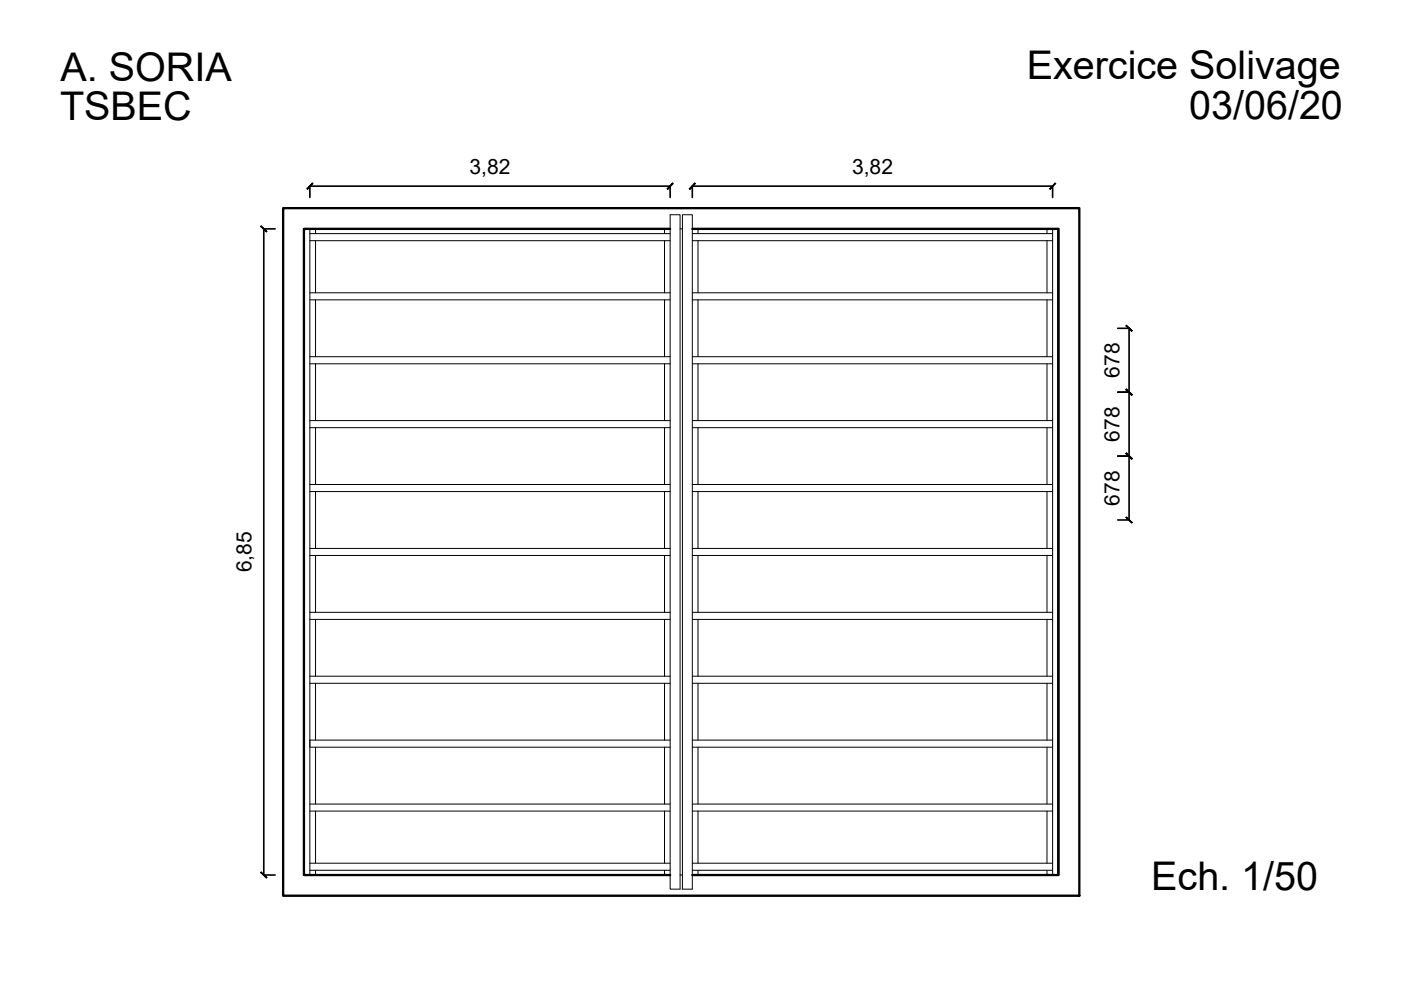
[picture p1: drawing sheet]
<svg xmlns="http://www.w3.org/2000/svg" width="297mm" height="210mm" viewBox="0 0 297 210" stroke-linecap="round" stroke-linejoin="round" font-family="sans-serif">
<!-- layer: 0 -->
<path d="M60 44.1h168.8v145.8h-168.8zM142.1 48.5h-77.7v137h77.7M146.8 48.5h77.6v137h-77.6" fill="none" stroke="#000" stroke-width=".5"/>
<g fill="none" stroke="#000" stroke-width=".21">
<path d="M65.7 48.5v137M65.7 49.5h76.4M65.7 51h76.4M66.9 48.5v1M66.9 51v11.1M140.9 48.5v1M140.9 51v11.1M142.1 45.5h2.1v143h-2.1zM144.2 48.5h.5M144.7 45.5h2.1v143h-2.1zM146.8 49.5h76.4M146.8 51h76.4"/>
<path d="M148 48.5v1M148 51v11.1M222 48.5v1M222 51v11.1M223.2 48.5v137M224.2 48.5v137M65.7 77.1h76.4M65.7 75.6h76.4M65.7 62.1h76.4M65.7 63.6h76.4M66.9 63.6v12M66.9 77.1v12.1"/>
<path d="M140.9 63.6v12M140.9 77.1v12.1M146.8 77.1h76.4M146.8 75.6h76.4M146.8 62.1h76.4M146.8 63.6h76.4M148 63.6v12M148 77.1v12.1M222 63.6v12M222 77.1v12.1M65.7 90.7h76.4M65.7 89.2h76.4"/>
<path d="M66.9 90.7v12M140.9 90.7v12M146.8 90.7h76.4M146.8 89.2h76.4M148 90.7v12M222 90.7v12M65.7 117.8h76.4M65.7 116.3h76.4M65.7 102.7h76.4M65.7 104.2h76.4M66.9 104.2v12.1M66.9 117.8v12"/>
<path d="M140.9 104.2v12.1M140.9 117.8v12M146.8 117.8h76.4M146.8 116.3h76.4M146.8 102.7h76.4M146.8 104.2h76.4M148 104.2v12.1M148 117.8v12M222 104.2v12.1M222 117.8v12M65.7 131.3h76.4M65.7 129.8h76.4"/>
<path d="M66.9 131.3v12.1M140.9 131.3v12.1M146.8 131.3h76.4M146.8 129.8h76.4M148 131.3v12.1M222 131.3v12.1M65.7 143.4h76.4M65.7 144.9h76.4M66.9 144.9v12M66.9 158.4v12.1M140.9 144.9v12M140.9 158.4v12.1"/>
<path d="M142.1 156.9h-76.4v1.5h76.4M146.8 143.4h76.4M146.8 144.9h76.4M146.8 156.9h76.4M146.8 158.4h76.4M148 144.9v12M148 158.4v12.1M222 144.9v12M222 158.4v12.1M65.7 172h76.4M65.7 170.5h76.4M66.9 172v11"/>
<path d="M140.9 172v11M146.8 172h76.4M146.8 170.5h76.4M148 172v11M222 172v11M65.7 184.5h76.4M65.7 183h76.4M66.9 184.5v1M140.9 184.5v1M144.2 185.5h.5M146.8 184.5h76.4M146.8 183h76.4"/>
<path d="M148 184.5v1M222 184.5v1"/>
</g>
<path d="M65.7 39.4v2.5M65.7 39.5h76.4M142.1 39.4v2.5M146.8 39.5h76.4M146.8 39.4v2.5M223.2 39.4v2.5M58.3 48.5h-2.4v137h2.4M237 69.6h2.4M239.4 69.6v40.6M237 83.2h2.4M237 96.7h2.4M237 110.2h2.4" fill="none" stroke="#000" stroke-width=".35"/>
<g fill="#000" stroke="#000" stroke-width=".21">
<path d="M66.2 38.8l-1 1.3 1.2-1.2zM66.2 38.8l-1 1.3-.2-.1z"/>
<path d="M147.3 38.8l-1 1.3 1.2-1.2zM147.3 38.8l-1 1.3-.2-.1z"/>
<path d="M55.3 48l1.2 1.2 .1-.1zM55.4 47.9l1.2 1.2-1.3-1.1z"/>
<path d="M141.4 40l.2 .1 1-1.3zM142.6 38.8l.2 .1-1.2 1.2z"/>
<path d="M223.7 38.8l-1.2 1.2 .1 .1zM223.7 38.8l.1 .1-1.2 1.2z"/>
<path d="M238.7 69.1l1.2 1.2 .2-.2zM238.7 69.1l.1-.2 1.3 1.2z"/>
<path d="M238.7 82.6l1.4 1.1-1.3-1.2zM238.7 82.6l1.4 1.1-.2 .1z"/>
<path d="M238.7 96.2l1.4 1-1.3-1.2zM238.7 96.2l1.4 1-.2 .2z"/>
<path d="M238.7 82.6l1.2 1.2 .2-.1zM238.7 82.6l.1-.1 1.3 1.2z"/>
<path d="M238.7 96.2l1.2 1.2 .2-.2zM238.7 96.2l.1-.2 1.3 1.2z"/>
<path d="M238.8 109.6l-.1 .1 1.4 1.1zM238.7 109.7l1.4 1.1-.2 .1z"/>
<path d="M55.4 184.9l-.1 .1 1.3 1.1zM55.3 185l1.3 1.1-.1 .1z"/>
</g>
<g font-size="8.4">
<text x="12.8" y="17.1">A. SORIA</text>
<text x="217.7" y="16.8">Exercice Solivage</text>
<text x="12.7" y="25.5">TSBEC</text>
<text x="252.1" y="25.2">03/06/20</text>
<text x="244.1" y="188.8">Ech. 1/50</text>
</g>
<g font-size="4.5">
<text x="99.6" y="36.8">3,82</text>
<text x="180.7" y="36.8">3,82</text>
<text x="237.3" y="80.1" transform="rotate(-90 237.3 80.1)">678</text>
<text x="237.3" y="93.6" transform="rotate(-90 237.3 93.6)">678</text>
<text x="237.3" y="107.2" transform="rotate(-90 237.3 107.2)">678</text>
<text x="53.3" y="121.4" transform="rotate(-90 53.3 121.4)">6,85</text>
</g>
</svg>
